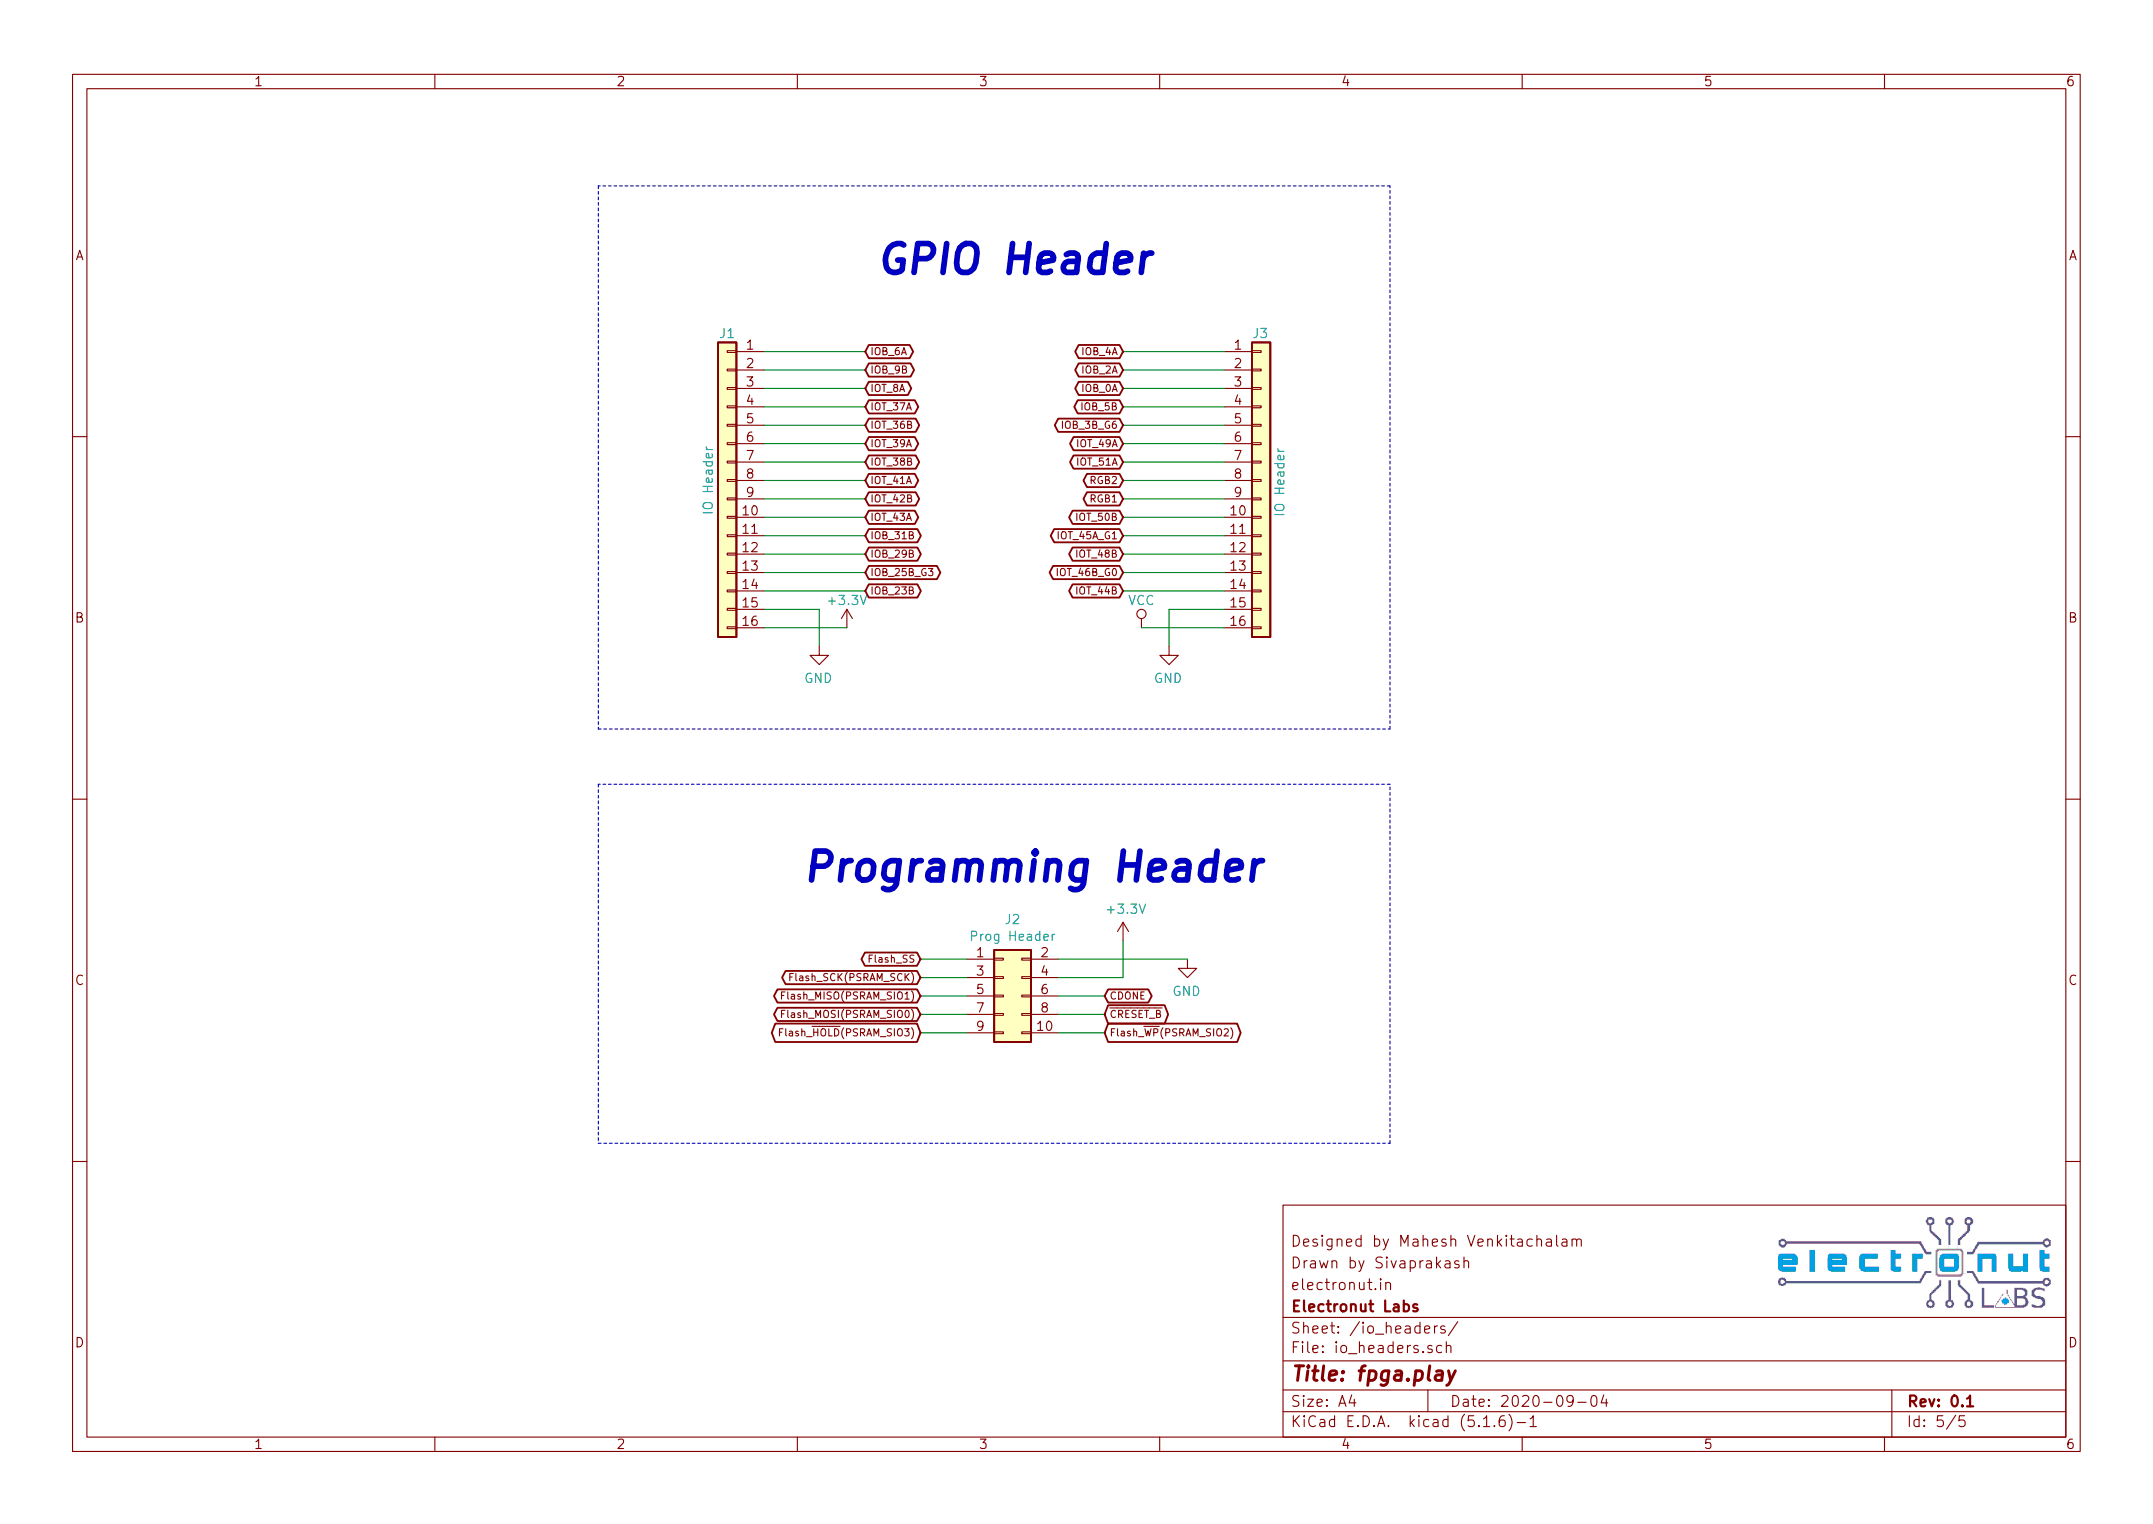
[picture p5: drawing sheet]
EESchema Schematic File Version 4
EELAYER 30 0
EELAYER END
$Descr A4 11693 8268
encoding utf-8
Sheet 5 5
Title "fpga.play"
Date "2020-09-04"
Rev "0.1"
Comp "Electronut Labs"
Comment1 "electronut.in"
Comment2 "Drawn by Sivaprakash"
Comment3 "Designed by Mahesh Venkitachalam"
Comment4 ""
$EndDescr
Text GLabel 6000 5400 2    39   BiDi ~ 0
CDONE
Text GLabel 6000 5500 2    39   BiDi ~ 0
~CRESET_B
$Comp
L fpga-play-rescue:GND-power #PWR?
U 1 1
P 6450 5200
AR Path="/5EDD6D16/5F0F3575" Ref="#PWR?"  Part="1" 
AR Path="/5EDD6D56/5F0F3575" Ref="#PWR0153"  Part="1" 
F 0 "#PWR0153" H 6450 4950 50  0001 C CNN
F 1 "GND" H 6455 5027 50  0000 C CNN
F 2 "" H 6450 5200 50  0001 C CNN
F 3 "" H 6450 5200 50  0001 C CNN
	1    6450 5200
	-1   0    0    -1  
$EndComp
$Comp
L fpga-play-rescue:Conn_02x05_Odd_Even-Connector_Generic J2
U 1 1
P 5450 5400
F 0 "J2" H 5500 5817 50  0000 C CNN
F 1 "Prog Header" H 5500 5726 50  0000 C CNN
F 2 "Connector_PinHeader_2.54mm:PinHeader_2x05_P2.54mm_Vertical" H 5450 5400 50  0001 C CNN
F 3 "~" H 5450 5400 50  0001 C CNN
	1    5450 5400
	1    0    0    -1  
$EndComp
Wire Wire Line
	5000 5200 5250 5200
Wire Wire Line
	5250 5300 5000 5300
Wire Wire Line
	5000 5400 5250 5400
Wire Wire Line
	5000 5500 5250 5500
Wire Wire Line
	5250 5600 5000 5600
Wire Wire Line
	5750 5400 6000 5400
Wire Wire Line
	4150 3400 4600 3400
Wire Wire Line
	6100 1900 6650 1900
Wire Wire Line
	6100 2000 6650 2000
Wire Wire Line
	6100 2100 6650 2100
Wire Wire Line
	6100 2200 6650 2200
Wire Wire Line
	6100 2300 6650 2300
Wire Wire Line
	6100 2400 6650 2400
Wire Wire Line
	6100 2600 6650 2600
Wire Wire Line
	6100 2700 6650 2700
Wire Wire Line
	6100 2800 6650 2800
Wire Wire Line
	6100 2900 6650 2900
Wire Wire Line
	6100 3000 6650 3000
$Comp
L fpga-play-rescue:GND-power #PWR?
U 1 1
P 4450 3500
AR Path="/5EDD6D16/5F233D69" Ref="#PWR?"  Part="1" 
AR Path="/5EDD6D56/5F233D69" Ref="#PWR0155"  Part="1" 
F 0 "#PWR0155" H 4450 3250 50  0001 C CNN
F 1 "GND" H 4455 3327 50  0000 C CNN
F 2 "" H 4450 3500 50  0001 C CNN
F 3 "" H 4450 3500 50  0001 C CNN
	1    4450 3500
	-1   0    0    -1  
$EndComp
Wire Wire Line
	6650 3100 6100 3100
Wire Wire Line
	6100 2500 6650 2500
$Comp
L fpga-play-rescue:+3.3V-power #PWR0154
U 1 1
P 4600 3400
F 0 "#PWR0154" H 4600 3250 50  0001 C CNN
F 1 "+3.3V" H 4600 3550 50  0000 C CNN
F 2 "" H 4600 3400 50  0001 C CNN
F 3 "" H 4600 3400 50  0001 C CNN
	1    4600 3400
	1    0    0    -1  
$EndComp
$Comp
L fpga-play-rescue:+3.3V-power #PWR0157
U 1 1
P 6100 5100
F 0 "#PWR0157" H 6100 4950 50  0001 C CNN
F 1 "+3.3V" H 6115 5273 50  0000 C CNN
F 2 "" H 6100 5100 50  0001 C CNN
F 3 "" H 6100 5100 50  0001 C CNN
	1    6100 5100
	1    0    0    -1  
$EndComp
Text GLabel 5000 5300 0    39   BiDi ~ 0
Flash_SCK(PSRAM_SCK)
Text GLabel 5000 5600 0    39   BiDi ~ 0
Flash_~HOLD~(PSRAM_SIO3)
Text GLabel 6000 5600 2    39   BiDi ~ 0
Flash_~WP~(PSRAM_SIO2)
Text GLabel 5000 5500 0    39   BiDi ~ 0
Flash_MOSI(PSRAM_SIO0)
Text GLabel 5000 5400 0    39   BiDi ~ 0
Flash_MISO(PSRAM_SIO1)
Text GLabel 5000 5200 0    39   BiDi ~ 0
Flash_SS
Text Notes 4750 1500 0    157  Italic 31
GPIO Header
Text Notes 4350 4800 0    157  Italic 31
Programming Header
Text GLabel 4700 2700 2    39   BiDi ~ 0
IOT_42B
Text GLabel 4700 2800 2    39   BiDi ~ 0
IOT_43A
Text GLabel 6100 1900 0    39   BiDi ~ 0
IOB_4A
Text GLabel 6100 2000 0    39   BiDi ~ 0
IOB_2A
Text GLabel 6100 2100 0    39   BiDi ~ 0
IOB_0A
Text GLabel 6100 2200 0    39   BiDi ~ 0
IOB_5B
Text GLabel 6100 2300 0    39   BiDi ~ 0
IOB_3B_G6
Text GLabel 6100 2400 0    39   BiDi ~ 0
IOT_49A
Text GLabel 6100 2600 0    39   BiDi ~ 0
RGB2
Text GLabel 6100 2700 0    39   BiDi ~ 0
RGB1
Text GLabel 6100 2900 0    39   BiDi ~ 0
IOT_45A_G1
Text GLabel 6100 3000 0    39   BiDi ~ 0
IOT_48B
Text GLabel 6100 3100 0    39   BiDi ~ 0
IOT_46B_G0
Text GLabel 6100 3200 0    39   BiDi ~ 0
IOT_44B
$Comp
L fpga-play-rescue:VCC-power #PWR017
U 1 1
P 6200 3400
F 0 "#PWR017" H 6200 3250 50  0001 C CNN
F 1 "VCC" H 6200 3550 50  0000 C CNN
F 2 "" H 6200 3400 50  0001 C CNN
F 3 "" H 6200 3400 50  0001 C CNN
	1    6200 3400
	1    0    0    -1  
$EndComp
$Comp
L fpga-play-rescue:GND-power #PWR?
U 1 1
P 6350 3500
AR Path="/5EDD6D16/5F23472D" Ref="#PWR?"  Part="1" 
AR Path="/5EDD6D56/5F23472D" Ref="#PWR0156"  Part="1" 
F 0 "#PWR0156" H 6350 3250 50  0001 C CNN
F 1 "GND" H 6355 3327 50  0000 C CNN
F 2 "" H 6350 3500 50  0001 C CNN
F 3 "" H 6350 3500 50  0001 C CNN
	1    6350 3500
	-1   0    0    -1  
$EndComp
$Comp
L fpga-play-rescue:Conn_01x16-Connector_Generic J3
U 1 1
P 6850 2600
AR Path="/5F4DA1BB" Ref="J3"  Part="1" 
AR Path="/5EDD6D56/5F4DA1BB" Ref="J3"  Part="1" 
F 0 "J3" H 6800 3400 50  0000 L CNN
F 1 "IO Header" V 6950 2400 50  0000 L CNN
F 2 "Connector_PinHeader_2.54mm:PinHeader_1x16_P2.54mm_Vertical" H 6850 2600 50  0001 C CNN
F 3 "~" H 6850 2600 50  0001 C CNN
	1    6850 2600
	1    0    0    -1  
$EndComp
Text GLabel 4700 2600 2    39   BiDi ~ 0
IOT_41A
Text GLabel 4700 2500 2    39   BiDi ~ 0
IOT_38B
Text GLabel 4700 2400 2    39   BiDi ~ 0
IOT_39A
Text GLabel 4700 2300 2    39   BiDi ~ 0
IOT_36B
Text GLabel 4700 2200 2    39   BiDi ~ 0
IOT_37A
Text GLabel 4700 3100 2    39   BiDi ~ 0
IOB_25B_G3
Text GLabel 4700 3000 2    39   BiDi ~ 0
IOB_29B
Text GLabel 4700 2100 2    39   BiDi ~ 0
IOT_8A
Text GLabel 4700 2000 2    39   BiDi ~ 0
IOB_9B
Text GLabel 4700 1900 2    39   BiDi ~ 0
IOB_6A
Wire Wire Line
	4150 3200 4700 3200
Wire Wire Line
	4150 3100 4700 3100
Wire Wire Line
	4150 3000 4700 3000
Wire Wire Line
	4150 2900 4700 2900
Wire Wire Line
	4150 2800 4700 2800
Wire Wire Line
	4150 2700 4700 2700
Wire Wire Line
	4150 2600 4700 2600
Wire Wire Line
	4150 2500 4700 2500
Wire Wire Line
	4150 2400 4700 2400
Wire Wire Line
	4150 2300 4700 2300
Wire Wire Line
	4150 2200 4700 2200
Wire Wire Line
	4150 2100 4700 2100
Wire Wire Line
	4150 2000 4700 2000
Wire Wire Line
	4150 1900 4700 1900
Wire Notes Line
	3250 3950 7550 3950
Wire Notes Line
	7550 3950 7550 1000
Wire Notes Line
	7550 1000 3250 1000
Wire Notes Line
	3250 1000 3250 3950
Wire Notes Line
	3250 6200 7550 6200
Wire Notes Line
	7550 6200 7550 4250
Wire Notes Line
	7550 4250 3250 4250
Wire Notes Line
	3250 4250 3250 6200
Text GLabel 6100 2800 0    39   BiDi ~ 0
IOT_50B
Text GLabel 6100 2500 0    39   BiDi ~ 0
IOT_51A
Wire Wire Line
	4150 3300 4450 3300
Wire Wire Line
	6650 3200 6100 3200
Wire Wire Line
	4450 3500 4450 3300
Wire Wire Line
	6200 3400 6650 3400
Wire Wire Line
	6350 3500 6350 3300
Wire Wire Line
	6350 3300 6650 3300
Text GLabel 4700 2900 2    39   BiDi ~ 0
IOB_31B
Text GLabel 4700 3200 2    39   BiDi ~ 0
IOB_23B
$Comp
L fpga-play-rescue:Conn_01x16-Connector_Generic J1
U 1 1
P 3950 2600
AR Path="/5F4D4B45" Ref="J1"  Part="1" 
AR Path="/5EDD6D56/5F4D4B45" Ref="J1"  Part="1" 
F 0 "J1" H 3950 3400 50  0000 C CNN
F 1 "IO Header" V 4050 2600 50  0000 C CNN
F 2 "Connector_PinHeader_2.54mm:PinHeader_1x16_P2.54mm_Vertical" H 3950 2600 50  0001 C CNN
F 3 "~" H 3950 2600 50  0001 C CNN
	1    3950 2600
	-1   0    0    -1  
$EndComp
Wire Wire Line
	5750 5200 6450 5200
Wire Wire Line
	6100 5100 6100 5300
Wire Wire Line
	5750 5300 6100 5300
Wire Wire Line
	6000 5500 5750 5500
Wire Wire Line
	5750 5600 6000 5600
$EndSCHEMATC
